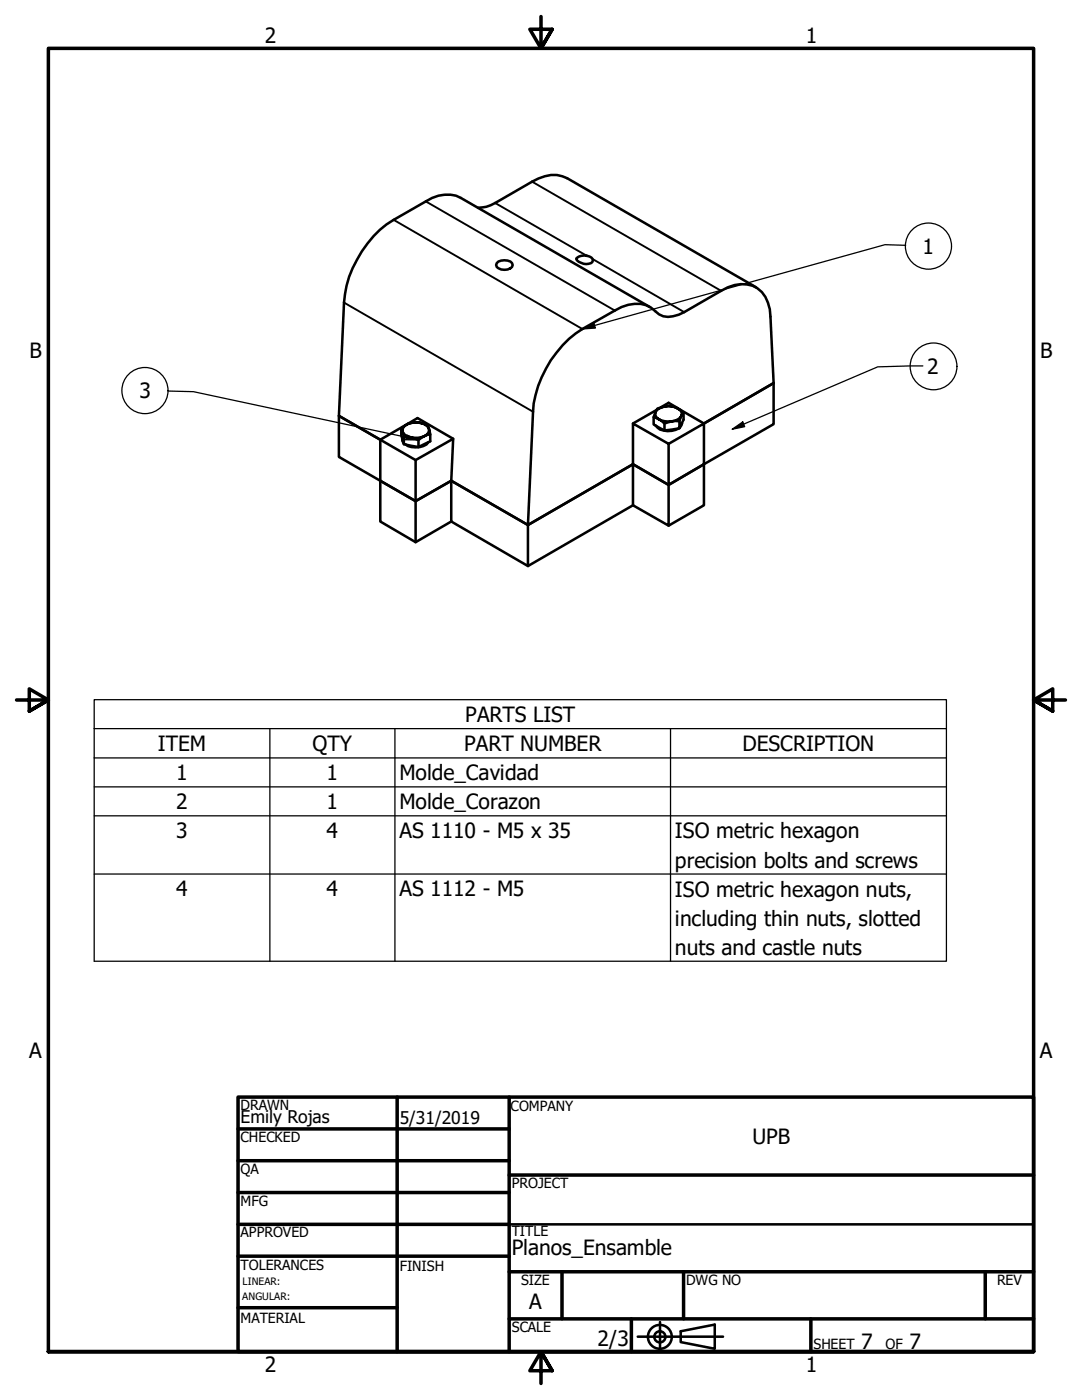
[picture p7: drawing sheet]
<svg xmlns="http://www.w3.org/2000/svg" width="216mm" height="279mm" viewBox="0 0 216 279" stroke-linecap="round" stroke-linejoin="round" font-family="sans-serif">
<!-- layer: Visible (ANSI) -->
<g fill="none" stroke="#000" stroke-width=".51">
<path d="M95.4 41.5a6.2 6.2 0 0 0 3.4-1l7.4-4.2a6.9 6.9 0 0 1 7-.7l37.7 21.7M99.1 52.5a2.32 2.32 0 0 1 3.1 0l.1 .4a1.47 1.47 0 0 1-1.7 .9 1.47 1.47 0 0 1-1.6-.9zM115 51.6a2.39 2.39 0 0 1 3.2 .1l.1 .3a1.13 1.13 0 0 1-1.3 .7l-.5-.1a1.71 1.71 0 0 1-1.5-1zM129.7 61.3l-37.8-21.8a6.9 6.9 0 0 0-6.9 .7l-6.5 3.7a21.9 21.9 0 0 0-9.9 16.5l-1 22.6 8.3 4.8M75.9 95.9l7 4.1 7.1-4.1M75.9 95.9v8.2l7 4.1M75.9 87.8v8.1M75.9 95.9l7 4.1M80.1 85.5l1.2-.9a1.35 1.35 0 0 0-1 1.5zM80.1 85.5v1.4l.5 1.7M80.3 87.6l.2 .8M80.3 86.1a1.98 1.98 0 0 0 1.7 1.2l-1.4-.1z"/>
<path d="M80.6 87.2v1.4l2.9 .6M80.7 85l-4.8 2.8M81.2 84.7l2.1-1.3 7.1 4.2M81.3 84.6a4.2 4.2 0 0 1 2.6-.2 4.4 4.4 0 0 0-2.6 .2zM82 87.3a4.4 4.4 0 0 0 2.6-.2l-1.1 .7zM82.9 91.8l7.5-4.2-.4 8.3-7.1 4.1zM82.9 91.8l-15.3-8.8v8.2l8.3 4.7M83.9 84.4l1.4 .5 .3 .7a2.33 2.33 0 0 0-1.7-1.2zM85.5 88.3a3.6 3.6 0 0 1-4.7 .3M85.6 85.6l.3 1.1-1.3 .4a1.35 1.35 0 0 0 1-1.5zM85.9 86.7v1.4l-2.4 1.1v-1.4M126.3 92.6l7.1 4.2v8.1l-7.1-4.1z"/>
<path d="M126.3 92.6l-21 12.2v8.2l-15.3-8.9v-8.2M130.4 83.2v1.5l2.2 1.2M130.8 82.2a1.19 1.19 0 0 0 .7 1.5l-1.1-.5zM130.8 84.9a3.6 3.6 0 0 0 4.6 .6M131.1 81.8l-4.8 2.7M131.2 81.5l1.5-.4a2.92 2.92 0 0 0-1.9 1.1zM131.5 83.7a4.4 4.4 0 0 0 2.6 .4l-1.5 .4zM131.9 81.3l1.5-.9 1.9 1.1M132.6 84.5v1.4l3-.4M132.7 81.1a3.4 3.4 0 0 1 2.6 .4 3.6 3.6 0 0 0-2.6-.4zM133.4 88.6l7.1-4.1v8.1l-7.1 4.2zM133.4 88.6l-7.1-4.1v8.1"/>
<path d="M134.1 84.1a2.39 2.39 0 0 0 1.9-1.1l-.4 1.1zM135.3 81.5l1.1 .9-.4 .6a1.09 1.09 0 0 0-.7-1.5zM135.3 81.5l5.2 3M136.1 84.5l-.5 .8M136.4 82.4v1.4l-.8 1.7v-1.4M140.5 84.5l13.9-8-.7-13.3a6.3 6.3 0 0 0-3.5-6.2 7.2 7.2 0 0 0-6.3 1l-7.4 4.3a6.1 6.1 0 0 1-4.2 .8l-.8-.4a5.9 5.9 0 0 0-4.9-2.1l-1.3 .2a48 48 0 0 0-10.4 5.7 22.4 22.4 0 0 0-8.5 15.7l-1.1 22.6-15.3-8.9M140.5 92.6l-7.1 4.2-7.1-4.2-21 12.2-15.3-8.9M140.5 92.6v8.2l-7.1 4.1M140.5 84.5l13.9-8v8.1l-13.9 8M82.9 100v8.2l7.1-4.1M126.3 100.8l-21 12.2"/>
</g>
<!-- layer: Visible Narrow (ANSI) -->
<path d="M106.2 36.3l37.7 21.7M78.5 43.9l37.7 21.8M85 40.2l37.7 21.8M98.8 40.5l18.3 10.6M118.2 51.7l18.3 10.6M68.6 60.4l37.8 21.8" fill="none" stroke="#000" stroke-width=".38"/>
<!-- layer: Symbol (ANSI) -->
<g fill="none" stroke="#000" stroke-width=".25">
<path d="M180.7 49l-4.1-.2-60.4 16.9M33.5 78l5.1 .2 44.9 9.6M116.2 65.7l2.3-1.2 .3 1zM184.1 73l-9 .2-29 12.5M81.2 86.8l2.3 1h-2.5zM146.1 85.7l2.1-1.5 .4 1zM18.8 145.4v-5.8h170v5.8M18.8 145.4h170v5.9M18.8 145.4v46.4h170v-40.5M18.8 151.3h170M18.8 157h170M53.8 145.4v46.4"/>
<path d="M78.8 145.4v46.4M133.8 145.4v46.4M18.8 162.8h170M18.8 174.4h170"/>
<circle cx="185.3" cy="49.1" r="4.6"/>
<circle cx="28.9" cy="77.9" r="4.6"/>
</g>
<!-- layer: Border (ANSI) -->
<g fill="none" stroke="#000" stroke-width=".7">
<path d="M107.9 3.3v6.4l-2.2-3.9h4.5l-2.3 3.9 2.3-3.9M3.3 139.7h6.4l-3.9-2.2v4.4l3.9-2.2-3.9 2.2M212.6 139.7h-6.4l3.9-2.2v4.4l-3.9-2.2 3.9 2.2M47.5 218.9h158.7v50.8h-158.7zM79.2 218.9v50.8M101.6 218.9v50.8M47.5 225.3h54.1M47.5 231.6h54.1M47.5 238h54.1M101.6 234.5h104.6M47.5 244.3h54.1M47.5 250.7h54.1"/>
<path d="M101.6 253.8h104.6M112.1 253.8v9.4M136.4 253.8v9.4M196.6 253.8v9.4M9.7 269.7v-260h196.5v260h-196.5h196.5M47.5 261h31.7M101.6 263.2h104.6M110.2 273.6l-2.3-3.9 2.3 3.9h-4.5l2.2-3.9v6.4M126 263.2v6.5M161.8 263.2v6.5"/>
</g>
<!-- layer: Title (ANSI) -->
<g fill="none" stroke="#000" stroke-width=".51">
<path d="M101.6 244.3h104.6M127.3 266.8h17M131.7 263.8v5.6M135.8 265.7l6.8-1.3v4.8l-6.8-1.4z"/>
<circle cx="131.7" cy="266.8" r="2.38"/>
<circle cx="131.7" cy="266.8" r="1.11"/>
</g>
<!-- layer: Sketch Geometry (ANSI) -->
<circle cx="186.3" cy="73.1" r="4.7" fill="none" stroke="#000" stroke-width=".25"/>
<!-- layer: Symbol (ANSI) -->
<g fill="#000">
<path d="M116.2 65.7l2.3-1.2 .3 1z" fill-rule="evenodd"/>
<path d="M81.2 86.8l2.3 1h-2.5z" fill-rule="evenodd"/>
<path d="M146.1 85.7l2.1-1.5 .4 1z" fill-rule="evenodd"/>
</g>
<g font-size="4.2">
<text x="52.8" y="8.6">2</text>
<text x="160.8" y="8.6">1</text>
<text x="184.1" y="50.6">1</text>
<text x="5.9" y="71.4">B</text>
<text x="207.6" y="71.4">B</text>
<text x="185" y="74.6">2</text>
<text x="27.8" y="79.5">3</text>
<text x="31.5" y="149.9">ITEM</text>
<text x="62.4" y="149.9">QTY</text>
<text x="92.6" y="149.9">PART NUMBER</text>
<text x="92.8" y="144.1">PARTS LIST</text>
<text x="148.1" y="149.9">DESCRIPTION</text>
<text x="35.2" y="155.6">1</text>
<text x="65.2" y="155.6">1</text>
<text x="79.7" y="155.7">Molde_Cavidad</text>
<text x="35.2" y="161.5">2</text>
<text x="65.2" y="161.5">1</text>
<text x="79.7" y="161.5">Molde_Corazon</text>
<text x="35.2" y="167.3">3</text>
<text x="65.2" y="167.3">4</text>
<text x="79.7" y="167.3">AS 1110 - M5 x 35</text>
<text x="134.7" y="167.3">ISO metric hexagon</text>
<text x="134.7" y="173.2">precision bolts and screws</text>
<text x="35.2" y="178.9">4</text>
<text x="65.2" y="178.9">4</text>
<text x="79.7" y="178.9">AS 1112 - M5</text>
<text x="134.7" y="178.9">ISO metric hexagon nuts,</text>
<text x="134.7" y="184.7">including thin nuts, slotted</text>
<text x="134.7" y="190.6">nuts and castle nuts</text>
<text x="5.8" y="211.1">A</text>
<text x="207.5" y="211.1">A</text>
<text x="150.2" y="228.2">UPB</text>
<text x="102.1" y="250.4">Planos_Ensamble</text>
<text x="105.6" y="261.3">A</text>
<text x="119.3" y="268.6">2/3</text>
<text x="171.8" y="269.2">7</text>
<text x="181.5" y="269.2">7</text>
<text x="52.8" y="273.8">2</text>
<text x="160.8" y="273.8">1</text>
</g>
<g font-size="3.5">
<text x="48" y="224.1">Emily Rojas</text>
<text x="79.8" y="224.2">5/31/2019</text>
</g>
<g font-size="2.8">
<text x="48" y="221.5">DRAWN</text>
<text x="101.9" y="221.7">COMPANY</text>
<text x="48" y="227.9">CHECKED</text>
<text x="48" y="234.3">QA</text>
<text x="102.1" y="237.1">PROJECT</text>
<text x="48" y="240.6">MFG</text>
<text x="48" y="247">APPROVED</text>
<text x="102.1" y="246.7">TITLE</text>
<text x="48" y="253.4">TOLERANCES</text>
<text x="79.8" y="253.6">FINISH</text>
<text x="104" y="256.4">SIZE</text>
<text x="136.9" y="256.4">DWG NO</text>
<text x="198.9" y="256.3">REV</text>
<text x="48" y="264.1">MATERIAL</text>
<text x="102.1" y="265.8">SCALE</text>
<text x="162.3" y="269.2">SHEET</text>
<text x="176.7" y="269.2">OF</text>
</g>
<g font-size="2">
<text x="48.4" y="256.5">LINEAR:</text>
<text x="48.3" y="259.5">ANGULAR:</text>
</g>
</svg>
